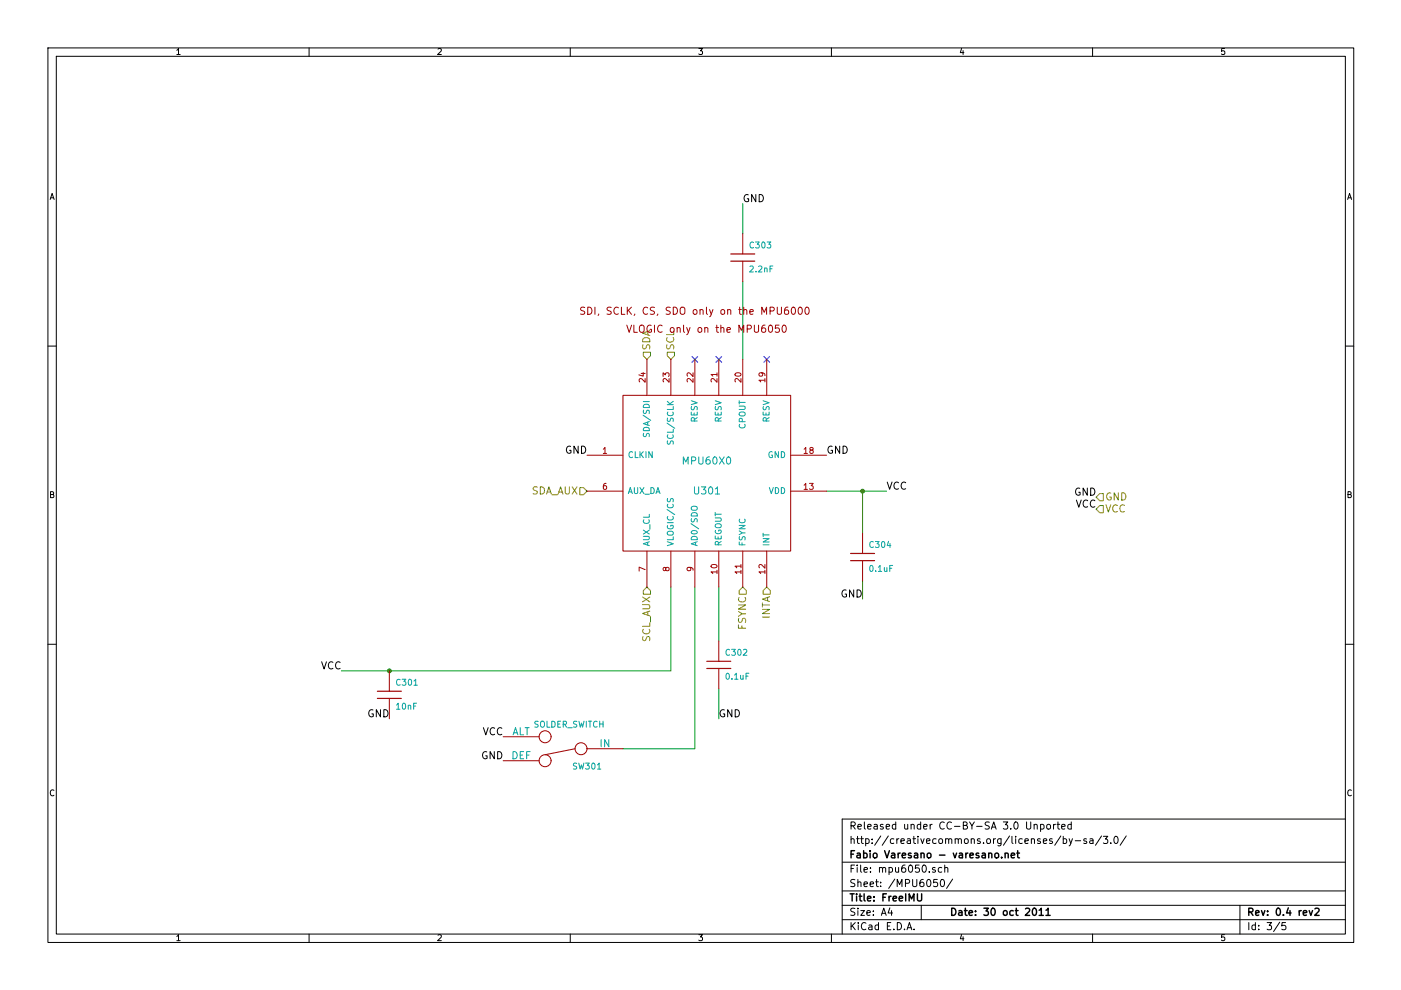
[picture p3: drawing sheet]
EESchema Schematic File Version 2  date Sun 30 Oct 2011 03:40:48 PM CET
LIBS:power
LIBS:device
LIBS:transistors
LIBS:conn
LIBS:linear
LIBS:regul
LIBS:74xx
LIBS:cmos4000
LIBS:adc-dac
LIBS:memory
LIBS:xilinx
LIBS:special
LIBS:microcontrollers
LIBS:dsp
LIBS:microchip
LIBS:analog_switches
LIBS:motorola
LIBS:texas
LIBS:intel
LIBS:audio
LIBS:interface
LIBS:digital-audio
LIBS:philips
LIBS:display
LIBS:cypress
LIBS:siliconi
LIBS:opto
LIBS:atmel
LIBS:contrib
LIBS:valves
LIBS:fv_kicad_lib
LIBS:FreeIMU-cache
EELAYER 25  0
EELAYER END
$Descr A4 11700 8267
encoding utf-8
Sheet 3 5
Title "FreeIMU"
Date "30 oct 2011"
Rev "0.4 rev2"
Comp "Fabio Varesano - varesano.net"
Comment1 "http://creativecommons.org/licenses/by-sa/3.0/"
Comment2 "Released under CC-BY-SA 3.0 Unported"
Comment3 ""
Comment4 ""
$EndDescr
Wire Wire Line
	5600 4900 5600 5600
Wire Wire Line
	7200 4850 7200 5000
Wire Wire Line
	6000 5750 6000 6000
Wire Wire Line
	6200 1950 6200 1700
Wire Wire Line
	6200 3000 6200 2350
Wire Wire Line
	6000 4900 6000 5350
Wire Wire Line
	6900 4100 7400 4100
Wire Wire Line
	7200 4100 7200 4450
Connection ~ 7200 4100
Wire Wire Line
	5800 4900 5800 6250
Wire Wire Line
	5800 6250 5200 6250
Wire Wire Line
	5600 5600 2850 5600
Connection ~ 3250 5600
Text HLabel 5400 4900 3    60   Input ~ 0
SCL_AUX
Text HLabel 4900 4100 0    60   Input ~ 0
SDA_AUX
Text HLabel 6200 4900 3    60   Input ~ 0
FSYNC
Text HLabel 6400 4900 3    60   Input ~ 0
INTA
Text HLabel 5600 3000 1    60   Input ~ 0
SCL
Text HLabel 5400 3000 1    60   Input ~ 0
SDA
Text HLabel 9150 4250 2    60   Input ~ 0
VCC
Text HLabel 9150 4150 2    60   Input ~ 0
GND
Text Label 4900 3800 2    60   ~ 0
GND
$Comp
L SOLDER_SWITCH SW301
U 1 1
P 4700 6250
F 0 "SW301" H 4500 6400 50  0000 C CNN
F 1 "SOLDER_SWITCH" H 4650 6050 50  0000 C CNN
	1    4700 6250
	-1   0    0    1   
$EndComp
Text Label 9150 4250 2    60   ~ 0
VCC
Text Label 9150 4150 2    60   ~ 0
GND
Text Label 4200 6150 2    60   ~ 0
VCC
Text Label 4200 6350 2    60   ~ 0
GND
Text Label 3250 6000 2    60   ~ 0
GND
$Comp
L C C301
U 1 1
P 3250 5800
F 0 "C301" H 3300 5900 50  0000 L CNN
F 1 "10nF" H 3300 5700 50  0000 L CNN
	1    3250 5800
	1    0    0    -1  
$EndComp
Text Label 2850 5600 2    60   ~ 0
VCC
Text Label 7200 5000 2    60   ~ 0
GND
$Comp
L C C304
U 1 1
P 7200 4650
F 0 "C304" H 7250 4750 50  0000 L CNN
F 1 "0.1uF" H 7250 4550 50  0000 L CNN
	1    7200 4650
	1    0    0    -1  
$EndComp
Text Label 6000 6000 0    60   ~ 0
GND
$Comp
L C C302
U 1 1
P 6000 5550
F 0 "C302" H 6050 5650 50  0000 L CNN
F 1 "0.1uF" H 6050 5450 50  0000 L CNN
	1    6000 5550
	1    0    0    -1  
$EndComp
Text Label 7400 4100 0    60   ~ 0
VCC
Text Label 6900 3800 0    60   ~ 0
GND
Text Label 6200 1700 0    60   ~ 0
GND
$Comp
L C C303
U 1 1
P 6200 2150
F 0 "C303" H 6250 2250 50  0000 L CNN
F 1 "2.2nF" H 6250 2050 50  0000 L CNN
	1    6200 2150
	1    0    0    -1  
$EndComp
NoConn ~ 6400 3000
NoConn ~ 6000 3000
NoConn ~ 5800 3000
$Comp
L MPU60X0 U301
U 1 1
P 5900 3950
F 0 "U301" H 5900 3800 60  0000 C CNN
F 1 "MPU60X0" H 5900 4050 60  0000 C CNN
	1    5900 3950
	1    0    0    -1  
$EndComp
$EndSCHEMATC
